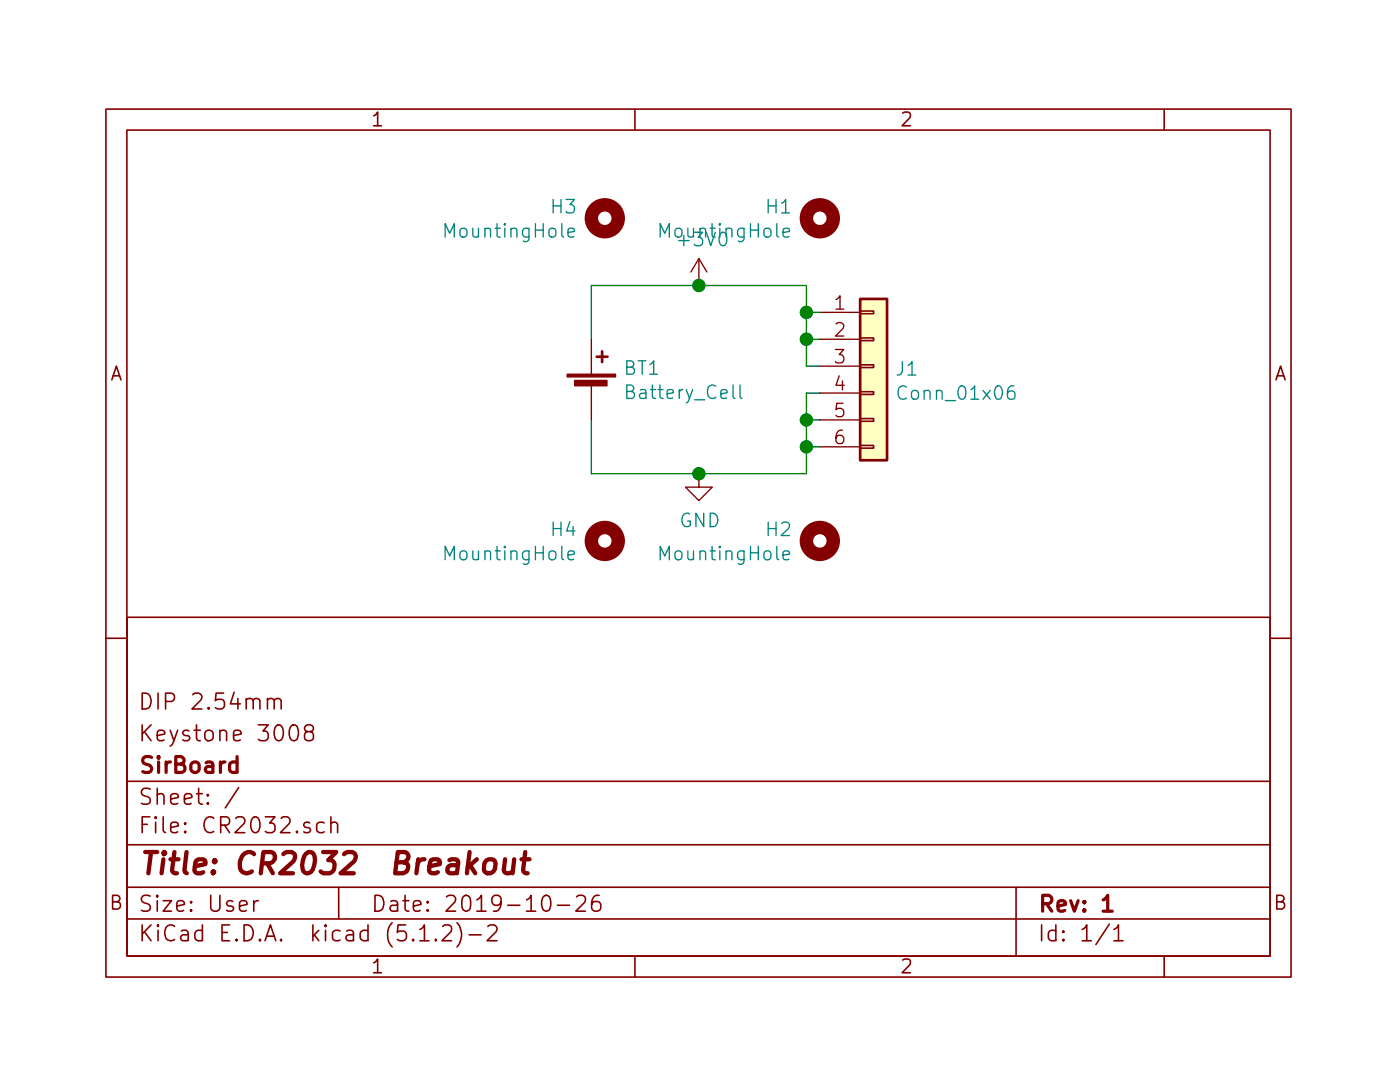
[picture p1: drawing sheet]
EESchema Schematic File Version 4
LIBS:CR2032-cache
EELAYER 29 0
EELAYER END
$Descr User 5197 4016
encoding utf-8
Sheet 1 1
Title "CR2032  Breakout"
Date "2019-10-26"
Rev "1"
Comp "SirBoard"
Comment1 "Keystone 3008"
Comment2 "DIP 2.54mm"
Comment3 ""
Comment4 ""
$EndDescr
$Comp
L Mechanical:MountingHole H1
U 1 1
P 3050 800
F 0 "H1" H 3150 845 50  0000 L CNN
F 1 "MountingHole" H 3150 755 50  0000 L CNN
F 2 "SirBoardLibrary:MountingHole_M2.5_SirBoard" H 3050 800 50  0001 C CNN
F 3 "~" H 3050 800 50  0001 C CNN
	1    3050 800 
	-1   0    0    -1  
$EndComp
$Comp
L Mechanical:MountingHole H2
U 1 1
P 3050 2000
F 0 "H2" H 3150 2045 50  0000 L CNN
F 1 "MountingHole" H 3150 1955 50  0000 L CNN
F 2 "SirBoardLibrary:MountingHole_M2.5_SirBoard" H 3050 2000 50  0001 C CNN
F 3 "~" H 3050 2000 50  0001 C CNN
	1    3050 2000
	-1   0    0    -1  
$EndComp
Wire Wire Line
	2200 1250 2200 1050
Wire Wire Line
	2200 1050 2600 1050
Wire Wire Line
	3000 1050 3000 1150
Wire Wire Line
	3000 1350 3050 1350
Wire Wire Line
	3000 1250 3050 1250
Connection ~ 3000 1250
Wire Wire Line
	3000 1250 3000 1350
Wire Wire Line
	2200 1550 2200 1750
Wire Wire Line
	2200 1750 2600 1750
Wire Wire Line
	3000 1750 3000 1650
Wire Wire Line
	3000 1550 3050 1550
Wire Wire Line
	3000 1550 3000 1450
Wire Wire Line
	3000 1450 3050 1450
Connection ~ 3000 1550
$Comp
L Mechanical:MountingHole H3
U 1 1
P 2250 800
F 0 "H3" H 2350 845 50  0000 L CNN
F 1 "MountingHole" H 2350 755 50  0000 L CNN
F 2 "SirBoardLibrary:MountingHole_M2.5_SirBoard" H 2250 800 50  0001 C CNN
F 3 "~" H 2250 800 50  0001 C CNN
	1    2250 800 
	-1   0    0    -1  
$EndComp
$Comp
L Mechanical:MountingHole H4
U 1 1
P 2250 2000
F 0 "H4" H 2350 2045 50  0000 L CNN
F 1 "MountingHole" H 2350 1955 50  0000 L CNN
F 2 "SirBoardLibrary:MountingHole_M2.5_SirBoard" H 2250 2000 50  0001 C CNN
F 3 "~" H 2250 2000 50  0001 C CNN
	1    2250 2000
	-1   0    0    -1  
$EndComp
$Comp
L power:GND #PWR0101
U 1 1
P 2600 1750
F 0 "#PWR0101" H 2600 1500 50  0001 C CNN
F 1 "GND" H 2604 1578 50  0000 C CNN
F 2 "" H 2600 1750 50  0001 C CNN
F 3 "" H 2600 1750 50  0001 C CNN
	1    2600 1750
	1    0    0    -1  
$EndComp
Connection ~ 2600 1750
Wire Wire Line
	2600 1750 3000 1750
$Comp
L power:+3V0 #PWR0102
U 1 1
P 2600 1050
F 0 "#PWR0102" H 2600 900 50  0001 C CNN
F 1 "+3V0" H 2614 1223 50  0000 C CNN
F 2 "" H 2600 1050 50  0001 C CNN
F 3 "" H 2600 1050 50  0001 C CNN
	1    2600 1050
	1    0    0    -1  
$EndComp
Connection ~ 2600 1050
Wire Wire Line
	2600 1050 3000 1050
$Comp
L Device:Battery_Cell BT1
U 1 1
P 2200 1450
F 0 "BT1" H 2318 1545 50  0000 L CNN
F 1 "Battery_Cell" H 2318 1455 50  0000 L CNN
F 2 "Battery:BatteryHolder_Keystone_3008_1x2450" V 2200 1510 50  0001 C CNN
F 3 "~" V 2200 1510 50  0001 C CNN
F 4 "C238100" H 2200 1450 50  0001 C CNN "Part"
	1    2200 1450
	1    0    0    -1  
$EndComp
$Comp
L Connector_Generic:Conn_01x06 J1
U 1 1
P 3250 1350
F 0 "J1" H 3329 1342 50  0000 L CNN
F 1 "Conn_01x06" H 3329 1252 50  0000 L CNN
F 2 "Connector_PinHeader_2.54mm:PinHeader_1x06_P2.54mm_Vertical" H 3250 1350 50  0001 C CNN
F 3 "~" H 3250 1350 50  0001 C CNN
	1    3250 1350
	1    0    0    -1  
$EndComp
Wire Wire Line
	3050 1150 3000 1150
Connection ~ 3000 1150
Wire Wire Line
	3000 1150 3000 1250
Wire Wire Line
	3000 1650 3050 1650
Connection ~ 3000 1650
Wire Wire Line
	3000 1650 3000 1550
$EndSCHEMATC
